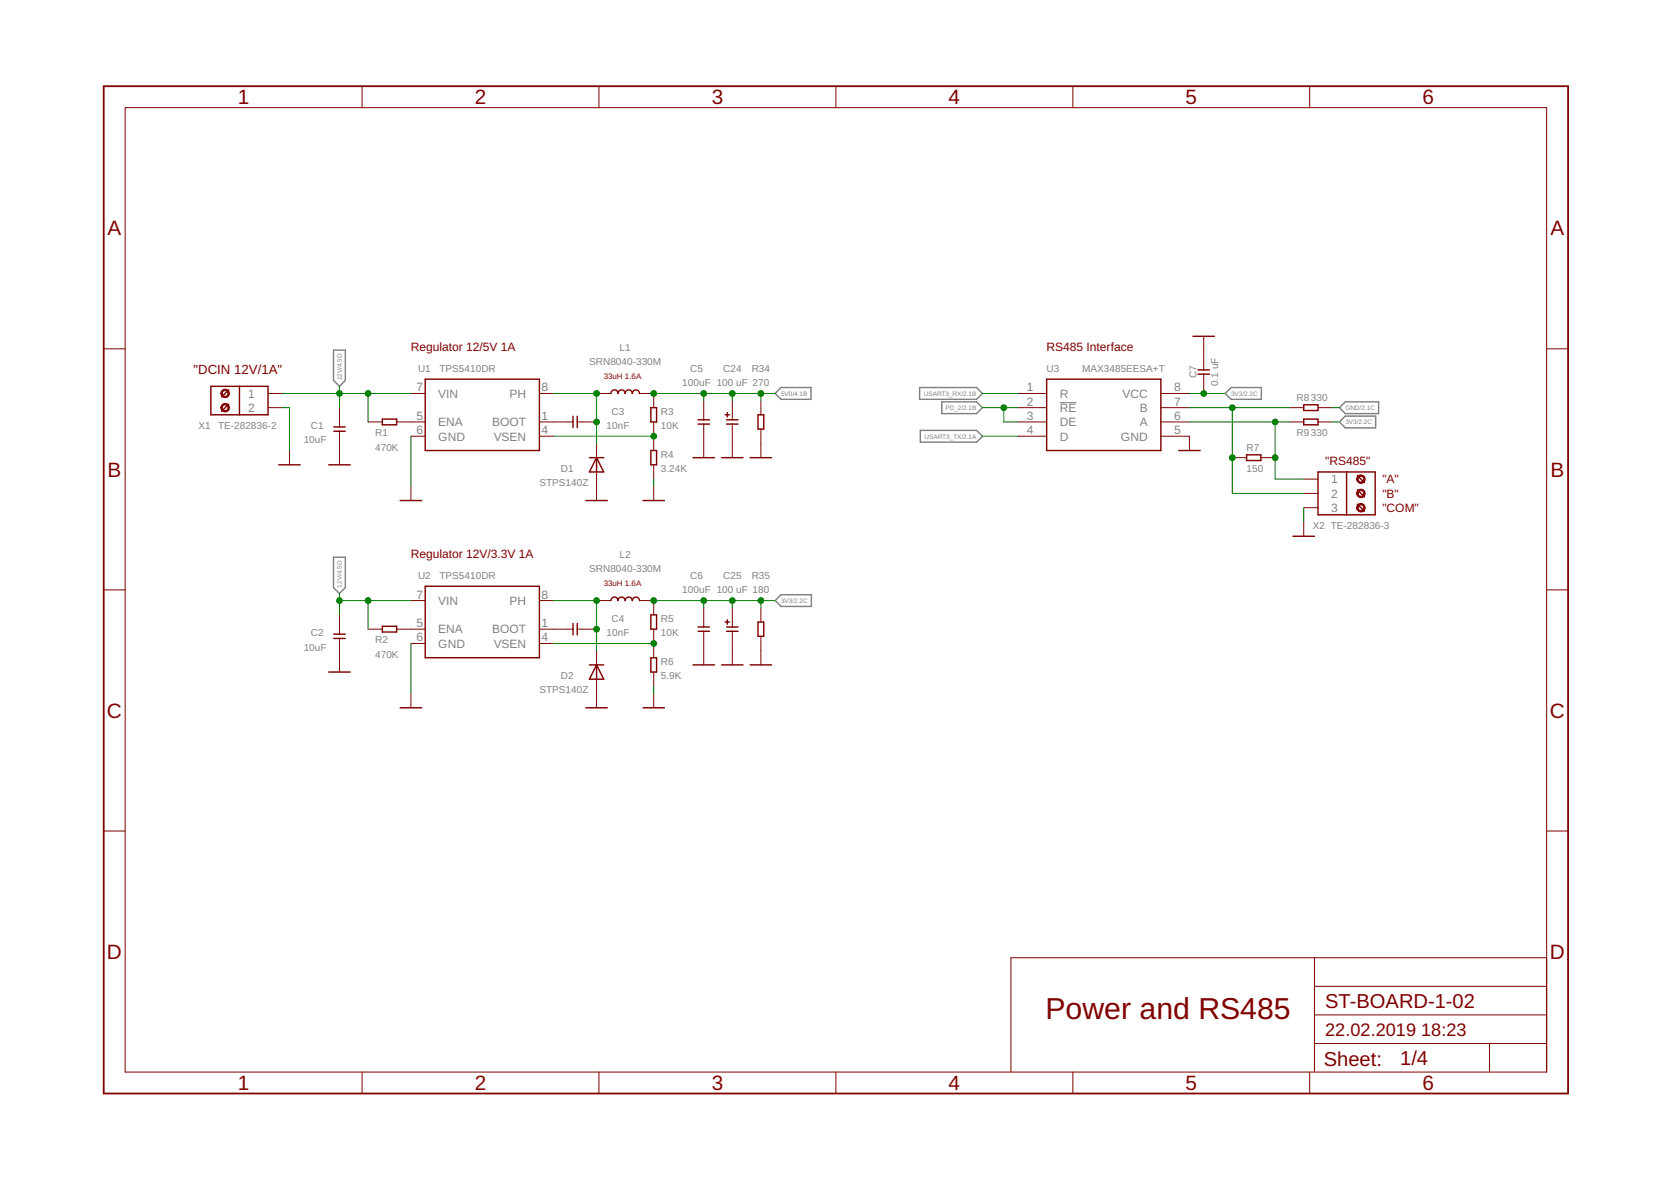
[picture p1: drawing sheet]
<svg xmlns="http://www.w3.org/2000/svg" width="297mm" height="210mm" viewBox="0 0 297 210" stroke-linecap="round" stroke-linejoin="round" font-family="sans-serif">
<path d="M188.4 71.6h2.9" fill="none" stroke="#808080" stroke-width=".18"/>
<path d="M59.3 62.2h2.1v5.4l-1.1 1.1-1-1.1zM138.8 68.9h5.4v2.1h-5.4l-1-1.1zM163.5 68.9h10.1l1 1-1 1.1h-10.1zM163.6 76.5h10l1 1-1 1.1h-10zM167.4 71.4h6.2l1 1.1-1 1h-6.2zM218.8 68.9h5.4v2.1h-5.4l-1-1.1zM238.1 72.5l1-1.1h6v2.1h-6zM238.1 75l1-1h5.4v2.1h-5.4zM59.3 99h2.1v5.4l-1.1 1.1-1-1.1zM137.8 106.7l1-1h5.4v2.1h-5.4z" fill="none" stroke="#808080" stroke-width=".25"/>
<g fill="none" stroke="#800000" stroke-width=".18">
<path d="M22.2 19.1h252.7v171.4h-252.7zM64.4 15.3v3.8M106.5 15.3v3.8M148.6 15.3v3.8M190.7 15.3v3.8M232.8 15.3v3.8M214 59.8v5.9M18.4 62h3.8M47.6 69.9h2.6M47.6 72.5h2.6M60.3 72.5v3.4M60.3 76.6v6"/>
<path d="M65.4 75h2.6M70.5 75h5.1M73 69.9h2.6M73 77.5h2.6M95.9 69.9h2.5M95.9 75h6M95.9 77.5h2.5M102.6 75h3.4M106 69.9h2.6M106 78.8v2.5M113.7 69.9h2.5v2.6M116.2 75v5.1"/>
<path d="M125.1 71.2v3.4M125.1 75.4v5.9M130.2 71.2v3.4M130.2 75.4v5.9M135.3 71.2v2.5M135.3 76.3v5M181 69.9h5.1M181 72.5h5.1M181 75h5.1M181 77.5h5.1M206.4 69.9h5M206.4 72.5h5"/>
<path d="M206.4 75h5M206.4 77.5h5v2.6M214 66.5v3.4M229.2 72.5h2.6M229.2 75h2.6M234.3 72.5h2.5M234.3 75h2.5M274.9 62h3.8M51.5 80.1v2.5M73 86.4v2.6M106 83.9v5.1M116.2 82.6v2.6"/>
<path d="M116.2 86.4v2.6M219.1 81.3h2.5M224.1 81.3h2.6M231.8 85.2h2.5M231.8 87.7h2.5M231.8 90.2h2.5M231.8 92.8v2.5M18.4 104.8h3.8M60.3 109.3v3.4M60.3 113.5v5.9M65.4 111.8h2.6M70.5 111.8h5.1"/>
<path d="M73 106.7h2.6M73 114.4h2.6M95.9 106.7h2.5M95.9 111.8h6M95.9 114.4h2.5M102.6 111.8h3.4M106 115.6v2.6M106 106.7h2.6M113.7 106.7h2.5v2.6M116.2 111.8v5.1M116.2 119.4v2.6M125.1 108v3.4"/>
<path d="M125.1 112.2v6M130.2 108v3.4M130.2 112.2v6M135.3 108v2.6M135.3 113.1v5.1M274.9 104.8h3.8M73 123.3v2.5M106 120.7v5.1M116.2 123.3v2.5M18.4 147.7h3.8M274.9 147.7h3.8M233.7 170.2v20.3"/>
<path d="M233.7 175.3h41.2M274.9 170.2h-95.2v20.3M64.4 190.5v3.9M106.5 190.5v3.9M148.6 190.5v3.9M190.7 190.5v3.9M232.8 190.5v3.9M233.7 185.5h41.2M233.7 180.4h41.2M264.8 185.5v5"/>
</g>
<path d="M18.4 15.3h260.3v179.1h-260.3z" fill="none" stroke="#800000" stroke-width=".32"/>
<g fill="none" stroke="#800000" stroke-width=".25">
<path d="M212.1 59.8h3.8M37.5 68.7h10.1v5h-10.1zM40.7 69.3l-1.3 1.2M40.7 71.8l-1.3 1.3M42.6 68.7v5M59.3 75.9h2.1M59.3 76.6h2.1M68 74.5h2.5v1h-2.5zM75.6 67.4h20.3v12.7h-20.3zM101.9 74v2M102.6 74v2M108.6 69.9a.63 .63 0 0 1 .6-.6 .63 .63 0 0 1 .7 .6 .63 .63 0 0 1 .6-.6 .63 .63 0 0 1 .6 .6 .63 .63 0 0 1 .7-.6 .63 .63 0 0 1 .6 .6 .63 .63 0 0 1 .6-.6 .63 .63 0 0 1 .7 .6"/>
<path d="M115.7 72.5h1v2.5h-1zM124.1 75.4h2M124.1 74.6h2M128.9 73.7h.8M129.2 75.4h2M129.2 74.6h2M129.3 73.3v.8M134.7 73.7h1.1v2.6h-1.1zM186.1 67.4h20.3v12.7h-20.3zM213 66.5h2M213 65.7h2M231.8 74.5h2.5v1h-2.5z"/>
<path d="M231.8 71.9h2.5v1.1h-2.5zM49.6 82.6h3.8M58.4 82.6h3.9M71.1 89h3.9M104.1 89h3.8M104.8 81.3h2.5M106 81.3l1.3 2.6h-2.5zM106 81.3v2.6M114.3 89h3.8M115.7 80.1h1v2.5h-1zM123.2 81.3h3.8M128.3 81.3h3.8"/>
<path d="M133.3 81.3h3.9M209.5 80.1h3.8M221.6 80.8h2.5v1.1h-2.5zM229.8 95.3h3.9M234.3 83.9h10.2v7.6h-10.2zM239.4 83.9v7.6M241.3 84.5l1.2 1.3M241.3 87.1l1.2 1.2M241.3 89.6l1.2 1.3M58.4 119.4h3.9M59.3 112.7h2.1M59.3 113.5h2.1"/>
<path d="M68 111.3h2.5v1h-2.5zM75.6 104.2h20.3v12.7h-20.3zM101.9 110.8v2M102.6 110.8v2M104.8 118.2h2.5M106 118.2v2.5M106 118.2l1.3 2.5h-2.5zM108.6 106.7a.63 .63 0 0 1 .6-.6 .63 .63 0 0 1 .7 .6 .63 .63 0 0 1 .6-.6 .63 .63 0 0 1 .6 .6 .63 .63 0 0 1 .7-.6 .63 .63 0 0 1 .6 .6 .63 .63 0 0 1 .6-.6 .63 .63 0 0 1 .7 .6M115.7 109.3h1v2.5h-1zM115.7 116.9h1v2.5h-1zM123.2 118.2h3.8M124.1 112.2h2"/>
<path d="M124.1 111.4h2M128.3 118.2h3.8M128.9 110.6h.8M129.2 112.2h2M129.2 111.4h2M129.3 110.2v.7M133.3 118.2h3.9M134.7 110.6h1.1v2.5h-1.1zM71.1 125.8h3.9M104.1 125.8h3.8M114.3 125.8h3.8"/>
</g>
<g fill="#800000" stroke="#800000" stroke-width=".18">
<path d="M39.4 69.4a.77 .77 0 0 1 1.3 .1 .77 .77 0 0 1-.4 1.1 .77 .77 0 0 1-1-.7h.2a.51 .51 0 0 1 .8-.4 .51 .51 0 0 1 .1 .8 .51 .51 0 0 1-.9-.2v-.2h-.2z" fill-rule="evenodd"/>
<path d="M39.4 72a.77 .77 0 0 1 1.3 0 .77 .77 0 0 1-.4 1.2 .77 .77 0 0 1-1-.7h.2a.51 .51 0 0 1 .8-.5 .51 .51 0 0 1 .1 .9 .51 .51 0 0 1-.9-.3v-.1h-.2z" fill-rule="evenodd"/>
<path d="M241.3 84.7a.76 .76 0 0 1 1.3 .1 .76 .76 0 0 1-.5 1.1 .76 .76 0 0 1-.9-.7h.2a.51 .51 0 0 1 .7-.5 .51 .51 0 0 1 .2 .8 .51 .51 0 0 1-.9-.2v-.1h-.2z" fill-rule="evenodd"/>
<path d="M241.3 87.2a.76 .76 0 0 1 1.3 .1 .76 .76 0 0 1-.5 1.1 .76 .76 0 0 1-.9-.7h.2a.51 .51 0 0 1 .7-.5 .51 .51 0 0 1 .2 .8 .51 .51 0 0 1-.9-.1v-.2h-.2z" fill-rule="evenodd"/>
<path d="M241.3 89.7a.76 .76 0 0 1 1.3 .1 .76 .76 0 0 1-.5 1.2 .76 .76 0 0 1-.9-.8h.2a.51 .51 0 0 1 .7-.5 .51 .51 0 0 1 .2 .8 .51 .51 0 0 1-.9-.1v-.2h-.2z" fill-rule="evenodd"/>
</g>
<g fill="none" stroke="#008000" stroke-width=".18">
<path d="M50.2 72.5h1.3v7.6M50.2 69.9h22.8M60.3 68.7v3.8M65.4 69.9v5.1M73 77.5v8.9M98.4 69.9h7.6v8.9M98.4 77.5h17.8M116.2 69.9h21.6M125.1 69.9v1.3M130.2 69.9v1.3M135.3 69.9v1.3M174.6 72.5h6.4"/>
<path d="M174.6 69.9h6.4M174.6 77.5h6.4M178.4 72.5v2.5h2.6M211.4 72.5h17.8M211.4 69.9h6.4M211.4 75h17.8M219.1 72.5v15.2h12.7M226.7 75v10.2h5.1M236.8 72.5h1.3M236.8 75h1.3M116.2 85.2v1.2M231.8 90.2v2.6"/>
<path d="M60.3 105.5v3.8M60.3 106.7h12.7M65.4 106.7v5.1M73 114.4v8.9M98.4 106.7h7.6v8.9M98.4 114.4h17.8M116.2 106.7h21.6M125.1 106.7v1.3M130.2 106.7v1.3M135.3 106.7v1.3M116.2 122v1.3"/>
</g>
<g fill="#008000" stroke="#008000" stroke-width=".18">
<circle cx="65.4" cy="69.9" r=".51"/>
<circle cx="60.3" cy="69.9" r=".51"/>
<circle cx="65.4" cy="106.7" r=".51"/>
<circle cx="60.3" cy="106.7" r=".51"/>
<circle cx="116.2" cy="69.9" r=".51"/>
<circle cx="125.1" cy="69.9" r=".51"/>
<circle cx="130.2" cy="69.9" r=".51"/>
<circle cx="135.3" cy="69.9" r=".51"/>
<circle cx="116.2" cy="77.5" r=".51"/>
<circle cx="106" cy="69.9" r=".51"/>
<circle cx="106" cy="75" r=".51"/>
<circle cx="116.2" cy="114.4" r=".51"/>
<circle cx="106" cy="106.7" r=".51"/>
<circle cx="106" cy="111.8" r=".51"/>
<circle cx="116.2" cy="106.7" r=".51"/>
<circle cx="125.1" cy="106.7" r=".51"/>
<circle cx="130.2" cy="106.7" r=".51"/>
<circle cx="135.3" cy="106.7" r=".51"/>
<circle cx="214" cy="69.9" r=".51"/>
<circle cx="219.1" cy="72.5" r=".51"/>
<circle cx="219.1" cy="81.3" r=".51"/>
<circle cx="226.7" cy="81.3" r=".51"/>
<circle cx="226.7" cy="75" r=".51"/>
<circle cx="178.4" cy="72.5" r=".51"/>
</g>
<text font-size="5.4" fill="#800000" x="185.9" y="181">Power and RS485</text>
<g font-size="3.7" fill="#800000">
<text x="42.3" y="18.5">1</text>
<text x="84.4" y="18.5">2</text>
<text x="126.5" y="18.5">3</text>
<text x="168.6" y="18.5">4</text>
<text x="210.7" y="18.5">5</text>
<text x="252.9" y="18.5">6</text>
<text x="19.1" y="41.9">A</text>
<text x="275.6" y="41.9">A</text>
<text x="19.1" y="84.7">B</text>
<text x="275.6" y="84.7">B</text>
<text x="19" y="127.6">C</text>
<text x="275.5" y="127.6">C</text>
<text x="19" y="170.4">D</text>
<text x="275.5" y="170.4">D</text>
<text x="42.3" y="193.7">1</text>
<text x="84.4" y="193.7">2</text>
<text x="126.5" y="193.7">3</text>
<text x="168.6" y="193.7">4</text>
<text x="210.7" y="193.7">5</text>
<text x="252.9" y="193.7">6</text>
</g>
<g font-size="3.6" fill="#800000">
<text x="235.6" y="179.1">ST-BOARD-1-02</text>
<text x="235.3" y="189.4">Sheet:</text>
<text x="248.9" y="189.3">1/4</text>
</g>
<g font-size="3.2" fill="#800000">
<text x="235.6" y="184.2">22.02.2019</text>
<text x="252.6" y="184.2">18:23</text>
</g>
<text font-size="2.3" fill="#800000" x="34.4" y="66.5">&quot;DCIN 12V/1A&quot;</text>
<g font-size="2.1" fill="#800000">
<text x="73" y="62.3">Regulator 12/5V 1A</text>
<text x="186" y="62.3">RS485 Interface</text>
<text x="235.6" y="82.6">&quot;RS485&quot;</text>
<text x="245.7" y="85.9">&quot;A&quot;</text>
<text x="245.7" y="88.5">&quot;B&quot;</text>
<text x="245.7" y="91">&quot;COM&quot;</text>
<text x="73" y="99.1">Regulator 12V/3.3V 1A</text>
</g>
<g font-size="2.1" fill="#808080">
<text x="44.1" y="70.7">1</text>
<text x="74" y="69.6">7</text>
<text x="77.9" y="70.7">VIN</text>
<text x="90.6" y="70.7">PH</text>
<text x="96.2" y="69.6">8</text>
<text x="182.5" y="69.6">1</text>
<text x="188.4" y="70.7">R</text>
<text x="199.5" y="70.7">VCC</text>
<text x="208.7" y="69.6">8</text>
<text x="44.1" y="73.2">2</text>
<text x="74" y="74.6">5</text>
<text x="74" y="77.2">6</text>
<text x="77.9" y="75.8">ENA</text>
<text x="87.5" y="75.8">BOOT</text>
<text x="96.2" y="77.2">4</text>
<text x="96.2" y="74.6">1</text>
<text x="182.5" y="72.1">2</text>
<text x="182.5" y="74.6">3</text>
<text x="182.5" y="77.2">4</text>
<text x="188.4" y="73.2">RE</text>
<text x="188.4" y="75.8">DE</text>
<text x="202.6" y="75.8">A</text>
<text x="202.6" y="73.2">B</text>
<text x="208.7" y="77.2">5</text>
<text x="208.7" y="74.6">6</text>
<text x="208.7" y="72.1">7</text>
<text x="77.9" y="78.3">GND</text>
<text x="87.8" y="78.3">VSEN</text>
<text x="188.4" y="78.3">D</text>
<text x="199.3" y="78.3">GND</text>
<text x="236.6" y="85.9">1</text>
<text x="236.6" y="88.5">2</text>
<text x="236.6" y="91">3</text>
<text x="74" y="106.4">7</text>
<text x="77.9" y="107.5">VIN</text>
<text x="90.6" y="107.5">PH</text>
<text x="96.2" y="106.4">8</text>
<text x="74" y="111.5">5</text>
<text x="77.9" y="112.6">ENA</text>
<text x="87.5" y="112.6">BOOT</text>
<text x="96.2" y="111.5">1</text>
<text x="74" y="114">6</text>
<text x="77.9" y="115.1">GND</text>
<text x="87.8" y="115.1">VSEN</text>
<text x="96.2" y="114">4</text>
</g>
<g font-size="1.8" fill="#808080">
<text x="104.7" y="64.8">SRN8040-330M</text>
<text x="110.1" y="62.3">L1</text>
<text x="74.3" y="66.1">U1</text>
<text x="78.1" y="66.1">TPS5410DR</text>
<text x="121.3" y="68.7">100uF 100 uF 270</text>
<text x="122.7" y="66.1">C5</text>
<text x="128.5" y="66.1">C24</text>
<text x="133.6" y="66.1">R34</text>
<text x="186" y="66.1">U3</text>
<text x="192.4" y="66.1">MAX3485EESA+T</text>
<text x="212.7" y="67.3" transform="rotate(-90 212.7 67.3)">C7</text>
<text x="216.5" y="68.6" transform="rotate(-90 216.5 68.6)">0.1 uF</text>
<text x="230.5" y="71.2">R8330</text>
<text x="35.3" y="76.3">X1</text>
<text x="38.8" y="76.3">TE-282836-2</text>
<text x="55.3" y="76.3">C1</text>
<text x="66.7" y="77.5">R1</text>
<text x="107.8" y="76.3">10nF</text>
<text x="108.7" y="73.7">C3</text>
<text x="117.5" y="76.3">10K</text>
<text x="117.5" y="73.7">R3</text>
<text x="230.5" y="77.5">R9330</text>
<text x="54" y="78.8">10uF</text>
<text x="66.7" y="80.1">470K</text>
<text x="99.7" y="83.9">D1</text>
<text x="117.5" y="83.9">3.24K</text>
<text x="117.5" y="81.4">R4</text>
<text x="221.6" y="83.9">150</text>
<text x="221.6" y="80.1">R7</text>
<text x="95.9" y="86.4">STPS140Z</text>
<text x="233.4" y="94">X2 TE-282836-3</text>
<text x="104.7" y="101.7">SRN8040-330M</text>
<text x="110.1" y="99.1">L2</text>
<text x="74.3" y="102.9">U2</text>
<text x="78.1" y="102.9">TPS5410DR</text>
<text x="121.3" y="105.5">100uF 100 uF 180</text>
<text x="122.7" y="102.9">C6</text>
<text x="128.5" y="102.9">C25</text>
<text x="133.6" y="102.9">R35</text>
<text x="55.3" y="113.1">C2</text>
<text x="107.8" y="113.1">10nF</text>
<text x="108.7" y="110.6">C4</text>
<text x="117.5" y="113.1">10K</text>
<text x="117.5" y="110.6">R5</text>
<text x="54" y="115.6">10uF</text>
<text x="66.7" y="116.9">470K</text>
<text x="66.7" y="114.4">R2</text>
<text x="117.5" y="118.2">R6</text>
<text x="95.9" y="123.3">STPS140Z</text>
<text x="99.7" y="120.7">D2</text>
<text x="117.5" y="120.7">5.9K</text>
</g>
<g font-size="1.4" fill="#800000">
<text x="107.3" y="67.4">33uH 1.6A</text>
<text x="107.3" y="104.2">33uH 1.6A</text>
</g>
<g font-size="1.1" fill="#808080">
<text x="60.7" y="67.6" transform="rotate(-90 60.7 67.6)">12V/4.5D</text>
<text x="138.8" y="70.3">5V0/4.1B</text>
<text x="164.2" y="70.3">USART3_RX/2.1B</text>
<text x="218.8" y="70.3">3V3/2.2C</text>
<text x="164.3" y="77.9">USART3_TX/2.1A</text>
<text x="168.1" y="72.9">PD_2/2.1B</text>
<text x="239.1" y="72.9">GND/2.1C</text>
<text x="239.1" y="75.4">3V3/2.2C</text>
<text x="60.7" y="104.4" transform="rotate(-90 60.7 104.4)">12V/4.5D</text>
<text x="138.8" y="107.2">3V3/2.2C</text>
</g>
</svg>
